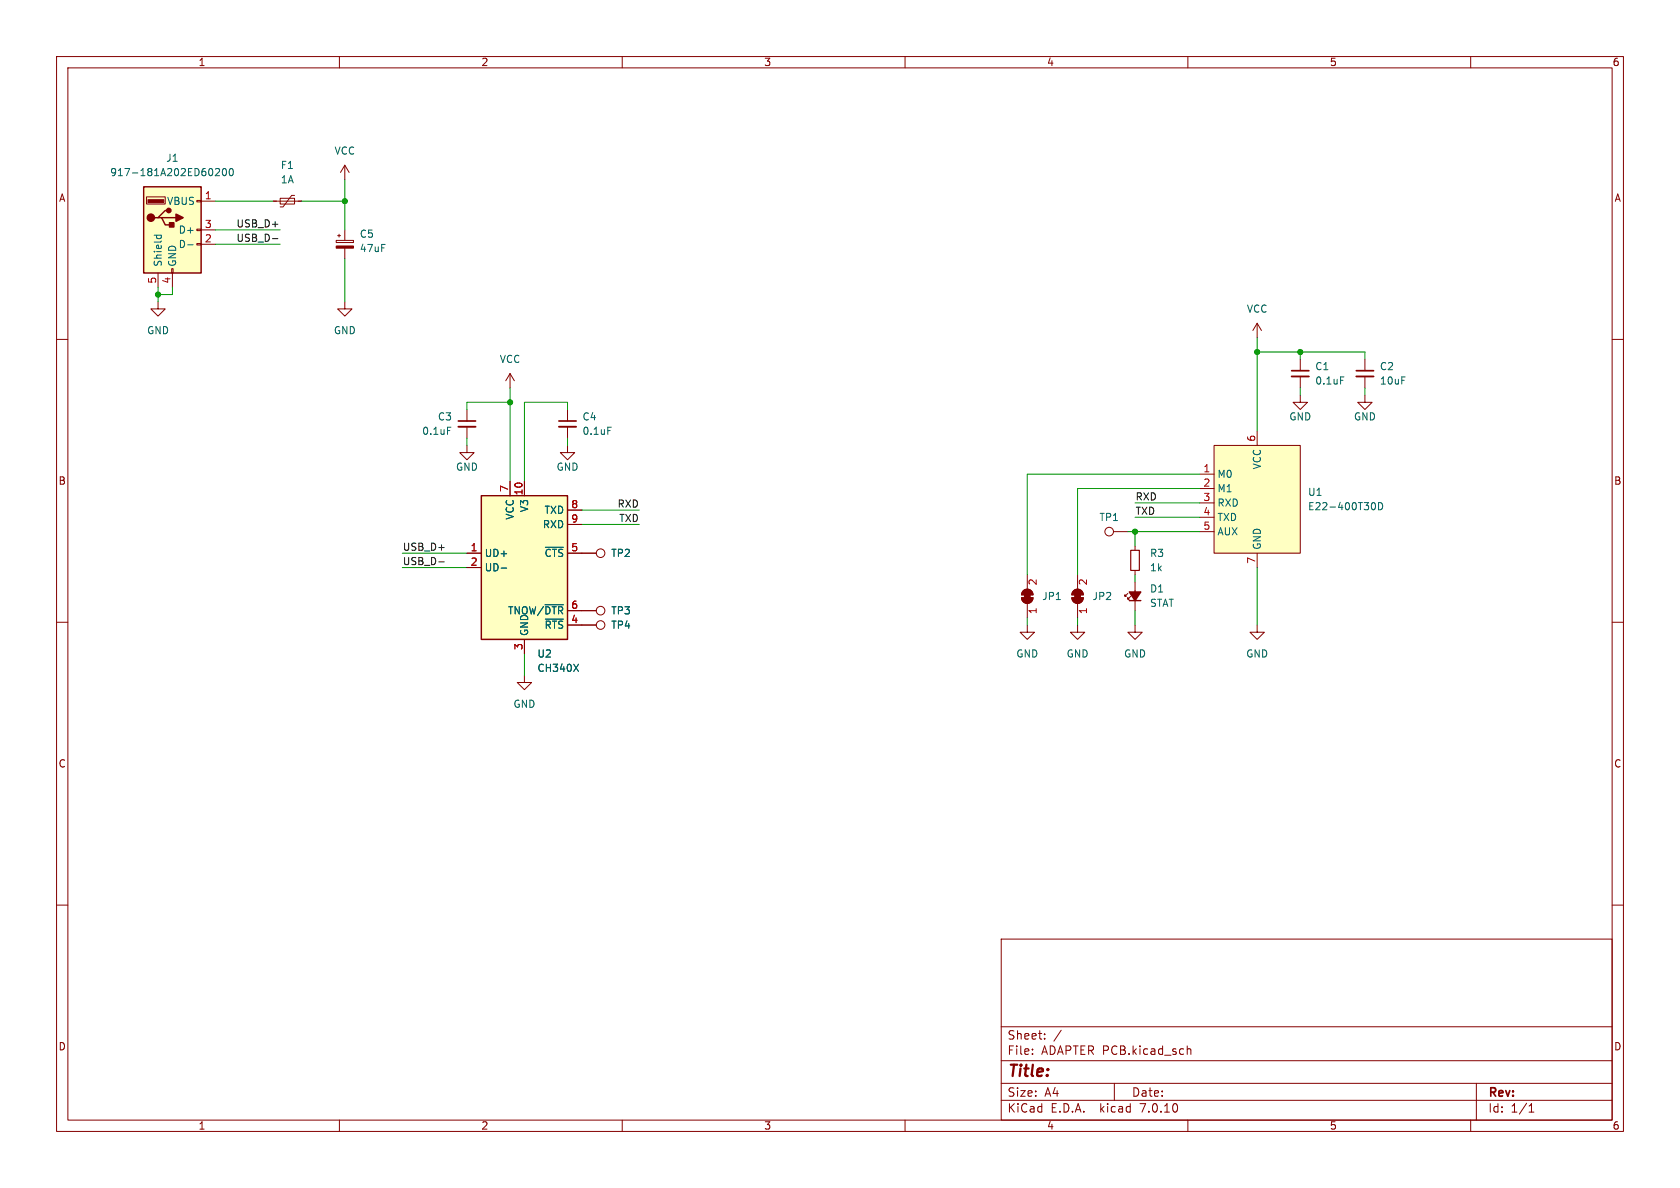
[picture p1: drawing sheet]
<svg xmlns="http://www.w3.org/2000/svg" width="297mm" height="210mm" viewBox="0 0 297 210" stroke-linecap="round" stroke-linejoin="round" font-family="sans-serif">
<g fill="none" stroke="#840000" stroke-width=".18">
<path d="M10 10h277v190h-277zM12 12h273v186h-273zM60 10v2M110 10v2M160 10v2M210 10v2M260 10v2M25.9 34.8h3.3v1.3h-3.3zM34.8 35.4h.8v.3h-.8zM35.6 35.6h2.5M48.3 35.6h5M49.5 35.1h2.6v1h-2.6z"/>
<path d="M52.1 34.5h-.5l-1.6 2.1h-.5M61 29.2l-.8 1.3M61 29.2v2.6M61 29.2l.7 1.3M10 60h2M27.9 53.3v1.3h1.3l-1.3 1.3-1.2-1.3h1.2M27.9 48.3v2.5M30.4 47.5h.2v.8h-.2zM30.5 48.3v2.5M34.8 43.1h.8v.2h-.8zM34.8 40.5h.8v.3h-.8zM35.6 43.2h2.5"/>
<path d="M35.6 40.6h2.5M59.4 42.5h3.1v.4h-3.1zM59.7 41.7h.5M59.9 41.4v.5M61 53.3v1.3h1.2l-1.2 1.3-1.3-1.3h1.3M61 40.6v1.9M61 43.9v1.8M222.2 57.2l-.7 1.2M222.2 57.2v2.5M222.2 57.2l.8 1.2M285 60h2M82.5 78.7v1.3h-1.2l1.2 1.3 1.3-1.3h-1.3"/>
<path d="M82.5 72.4v2M82.5 75.4v2.1M90.2 66v2.6M90.2 66l.7 1.3M90.2 66l-.8 1.3M100.3 78.7v1.3h1.3l-1.3 1.3-1.2-1.3h1.2M100.3 72.4v2M100.3 75.4v2.1M214.6 78.7h15.3v19.1h-15.3zM222.2 76.2v2.5M229.9 69.9v1.2h1.2l-1.2 1.3-1.3-1.3h1.3M229.9 63.5v2"/>
<path d="M229.9 66.5v2.1M241.3 69.9v1.2h1.3l-1.3 1.3-1.3-1.3h1.3M241.3 63.5v2M241.3 66.5v2.1M82.5 97.8h2.6M90.2 85.1v2.5M92.7 85.1v2.5M100.3 97.8h5.1M100.3 90.2h2.6M100.3 92.7h2.6M196.8 94h2.6M200.7 96.5v.8"/>
<path d="M212.1 94h2.5M212.1 83.8h2.5M212.1 86.4h2.5M212.1 88.9h2.5M212.1 91.4h2.5M222.2 97.8v2.5M10 110h2M82.5 100.3h2.6M92.7 119.4v1.3h1.3l-1.3 1.2-1.3-1.2h1.3M92.7 113v2.6M100.3 110.5h5.1M100.3 108h5.1"/>
<path d="M180.6 105.7h2a1.02 1.02 0 0 1-1 1 1.02 1.02 0 0 1-1-1zM180.9 104.4a1.02 1.02 0 0 1 1.1-.2 1.02 1.02 0 0 1 .6 1h-2zM181.6 110.5v1.3h1.3l-1.3 1.2-1.3-1.2h1.3M181.6 101.6v2.5M181.6 106.7v2.5M189.5 105.7h2a1.02 1.02 0 0 1-1 1 1.02 1.02 0 0 1-1-1zM189.8 104.4a1.02 1.02 0 0 1 1.1-.2 1.02 1.02 0 0 1 .6 1h-2zM190.5 110.5v1.3h1.3l-1.3 1.2-1.3-1.2h1.3M190.5 101.6v2.5M190.5 106.7v2.5M199.4 104.9l-.5 .5v-.2v.2h.2M199.9 105.4l-.5 .5v-.2v.2h.2"/>
<path d="M200.7 110.5v1.3h1.2l-1.2 1.2-1.3-1.2h1.3M200.7 100.8v.8M200.7 102.9v5.1M222.2 110.5v1.3h1.3l-1.3 1.2-1.2-1.2h1.2M285 110h2M10 160h2M285 160h2M177 166h108v32h-108zM60 198v2M110 198v2M160 198v2M177 194.5h108"/>
<path d="M177 191.5h108M177 187.5h108M177 181.5h108M182.5 186.3v.1M182.5 185.5v.1M184.7 183.6v.1M184.7 182.8v.1M187.6 182.1l-1.3 2M197 191.5v3M209.9 184.9v1.5M209.9 185.5l.2-.1 .4 .1v.9M210 198v2"/>
<path d="M260 198v2M261 191.5v6.5M270.3 196.6h.9M270.3 195.5l.4-.4v1.5"/>
<circle cx="106.2" cy="97.8" r=".76"/>
<circle cx="196.1" cy="94" r=".76"/>
<circle cx="106.2" cy="107.9" r=".76"/>
<circle cx="106.2" cy="110.5" r=".76"/>
</g>
<path d="M25.4 33h10.2v15.3h-10.2zM27.9 38.5h.7l.6 1.3h1.3M28.6 38.5h2.5M29.8 37.2h-.6l-1.3 1.3h-.6M85.1 87.6h15.2v25.4h-15.2zM199.6 106.2h2.1" fill="none" stroke="#840000" stroke-width=".25"/>
<g fill="#840000" stroke="#840000" stroke-width=".25">
<path d="M199.6 104.6h2.1l-1 1.6z"/>
<path d="M31.1 37.8l1.3 .7-1.3 .6z"/>
<path d="M30 39.4h.7v.7h-.7z"/>
<circle cx="26.7" cy="38.5" r=".63"/>
<circle cx="29.8" cy="37.2" r=".38"/>
</g>
<g fill="#ffffc2" stroke="#ffffc2" stroke-width=".18">
<path d="M85.1 87.6h15.2v25.4h-15.2z"/>
<path d="M25.4 33h10.2v15.3h-10.2z"/>
<path d="M214.6 78.7h15.3v19.1h-15.3z"/>
</g>
<g fill="none" stroke="#006464" stroke-width=".18">
<path d="M38.1 29.9l.5-.1 .2 .4-.8 .9h.8M39.4 29.9l.2-.1a.68 .68 0 0 1 .5 .6 .68 .68 0 0 1-.5 .7l-.2-.2-.1-.3zM40.6 29.9l.2-.1a.68 .68 0 0 1 .5 .6 .68 .68 0 0 1-.5 .7l-.2-.2-.1-.3zM27.2 41.6h1.3M27.7 41.6v.3M28.5 41.6v.3M33.2 43.3h.9M79.1 75.5h.6M107.5 75.5h.6M237 66.6h.6M96.4 96.7h3.2M242.6 88.9l.1-.1a.68 .68 0 0 1 .5 .7 .68 .68 0 0 1-.5 .6h-.1"/>
<path d="M243.7 88.8a.64 .64 0 0 1 .7 .7 .64 .64 0 0 1-.7 .6zM88.6 100.4h1M96.3 106.9h3.3M96.4 109.4h3.2M101.4 117.4l.9 1.3M102.3 117.4l-.9 1.3"/>
</g>
<path d="M81 75.4h3.1M98.8 75.4h3.1M228.3 66.5h3.1M239.8 66.5h3" fill="none" stroke="#840000" stroke-width=".33"/>
<path d="M81 74.4h3.1M98.8 74.4h3.1M228.3 65.5h3.1M239.8 65.5h3" fill="none" stroke="#840000" stroke-width=".3"/>
<path d="M199.9 97.3h1.5v3.5h-1.5z" fill="none" stroke="#840000" stroke-width=".2"/>
<g fill="#840000" stroke="#840000" stroke-width=".18">
<path d="M181.1 104.9h1v1h-1z"/>
<path d="M180.6 105.7h2a1.02 1.02 0 0 1-1 1 1.02 1.02 0 0 1-1-1z"/>
<path d="M180.9 104.4a1.02 1.02 0 0 1 1.1-.2 1.02 1.02 0 0 1 .6 1h-2z"/>
<path d="M26.2 35.3h2.8v.5h-2.8z"/>
<path d="M190 104.9h1v1h-1z"/>
<path d="M189.5 105.7h2a1.02 1.02 0 0 1-1 1 1.02 1.02 0 0 1-1-1z"/>
<path d="M189.8 104.4a1.02 1.02 0 0 1 1.1-.2 1.02 1.02 0 0 1 .6 1h-2z"/>
<path d="M59.4 43.5h3.1v.4h-3.1z"/>
</g>
<path d="M48.2 42.2h.9M77.6 99.3h.9" fill="none" stroke="#0f0f0f" stroke-width=".18"/>
<g fill="none" stroke="#009600" stroke-width=".18">
<path d="M38.1 35.6h10.2M53.3 35.6h7.7M61 31.8v8.8M27.9 50.8v2.5M30.5 50.8v1.3h-2.6M38.1 40.6h11.4M38.1 43.2h11.4M61 45.7v7.6M222.2 59.7v16.5M82.5 77.5v1.2M90.2 68.6v16.5M90.2 71.1h-7.7v1.3"/>
<path d="M100.3 72.4v-1.3h-7.6v14M100.3 77.5v1.2M222.2 62.2h19.1v1.3M229.9 62.2v1.3M229.9 68.6v1.3M241.3 68.6v1.3M71.1 97.8h11.4M102.9 90.2h10.1M102.9 92.7h10.1M199.4 94h12.7M200.7 94v2.5M200.7 88.9h11.4"/>
<path d="M200.7 91.4h11.4M212.1 83.8h-30.5v17.8M212.1 86.4h-21.6v15.2M71.1 100.3h11.4M92.7 115.6v3.8M181.6 109.2v1.3M190.5 109.2v1.3M200.7 101.6v1.3M200.7 108v2.5M222.2 100.3v10.2"/>
</g>
<g fill="#009600" stroke="#009600" stroke-width=".18">
<circle cx="229.9" cy="62.2" r=".46"/>
<circle cx="222.2" cy="62.2" r=".46"/>
<circle cx="200.7" cy="94" r=".46"/>
<circle cx="90.2" cy="71.1" r=".46"/>
<circle cx="27.9" cy="52.1" r=".46"/>
<circle cx="61" cy="35.6" r=".46"/>
</g>
<text font-size="2.8" fill="#840000" x="178" y="190.9">Title:</text>
<g font-size="2.1" fill="#840000">
<text x="178" y="184">Sheet:</text>
<text x="178" y="186.7">File:</text>
<text x="184.1" y="186.7">ADAPTER PCB.kicad_sch</text>
<text x="178" y="196.9">KiCad</text>
<text x="178" y="194.1">Size:</text>
<text x="184.7" y="194.1">A4</text>
<text x="185.7" y="196.9">E.D.A.</text>
<text x="194.6" y="196.9">kicad</text>
<text x="200" y="194.1">Date:</text>
<text x="201.8" y="196.9">7.0.10</text>
<text x="263" y="194.3">Rev:</text>
<text x="263" y="196.9">Id:</text>
<text x="267.1" y="196.9">1/1</text>
</g>
<g font-size="1.8" fill="#840000">
<text x="35" y="11.9">1</text>
<text x="85" y="11.9">2</text>
<text x="135" y="11.9">3</text>
<text x="185" y="11.9">4</text>
<text x="235" y="11.9">5</text>
<text x="285" y="11.9">6</text>
<text x="10.3" y="35.9">A</text>
<text x="285.3" y="35.9">A</text>
<text x="10.3" y="85.9">B</text>
<text x="285.3" y="85.9">B</text>
<text x="10.3" y="135.9">C</text>
<text x="285.3" y="135.9">C</text>
<text x="10.3" y="185.9">D</text>
<text x="285.3" y="185.9">D</text>
<text x="35" y="199.9">1</text>
<text x="85" y="199.9">2</text>
<text x="135" y="199.9">3</text>
<text x="185" y="199.9">4</text>
<text x="235" y="199.9">5</text>
<text x="285" y="199.9">6</text>
</g>
<g font-size="1.8" fill="#006464">
<text x="29.3" y="28.8">J1</text>
<text x="59" y="27.5">VCC</text>
<text x="19.4" y="31.3">917-181A202ED60200</text>
<text x="49.5" y="30.1">F1</text>
<text x="49.5" y="32.6">1A</text>
<text x="29.4" y="36.4">VBUS</text>
<text x="31.5" y="41.5">D+</text>
<text x="28.8" y="47.2" transform="rotate(-90 28.8 47.2)">Shield</text>
<text x="31.3" y="47.2" transform="rotate(-90 31.3 47.2)">GND</text>
<text x="31.5" y="44">D-</text>
<text x="63.5" y="42.2">C5</text>
<text x="63.5" y="44.8">47uF</text>
<text x="25.9" y="59.3">GND</text>
<text x="58.9" y="59.3">GND</text>
<text x="220.3" y="55.5">VCC</text>
<text x="88.3" y="64.4">VCC</text>
<text x="232.4" y="65.6">C1</text>
<text x="243.8" y="65.6">C2</text>
<text x="232.4" y="68.2">0.1uF</text>
<text x="243.8" y="68.2">10uF</text>
<text x="74.5" y="77.1">0.1uF</text>
<text x="77.3" y="74.5">C3</text>
<text x="102.9" y="74.5">C4</text>
<text x="102.9" y="77.1">0.1uF</text>
<text x="227.8" y="74.5">GND</text>
<text x="239.3" y="74.5">GND</text>
<text x="80.5" y="83.4">GND</text>
<text x="98.3" y="83.4">GND</text>
<text x="223.1" y="83.1" transform="rotate(-90 223.1 83.1)">VCC</text>
<text x="215.1" y="84.7">M0</text>
<text x="215.1" y="87.2">M1</text>
<text x="215.1" y="89.8">RXD</text>
<text x="231.1" y="87.9">U1</text>
<text x="91" y="92" transform="rotate(-90 91 92)">VCC</text>
<text x="93.6" y="90.6" transform="rotate(-90 93.6 90.6)">V3</text>
<text x="95.9" y="93.6">RXD</text>
<text x="96.2" y="91">TXD</text>
<text x="194.3" y="92.3">TP1</text>
<text x="215.1" y="92.3">TXD</text>
<text x="215.1" y="94.8">AUX</text>
<text x="231.1" y="90.4">E22-400T30D</text>
<text x="85.6" y="98.7">UD+</text>
<text x="85.6" y="101.2">UD-</text>
<text x="96.2" y="98.7">~{CTS}</text>
<text x="108" y="98.7">TP2</text>
<text x="203.2" y="98.7">R3</text>
<text x="203.2" y="101.2">1k</text>
<text x="223.1" y="97.3" transform="rotate(-90 223.1 97.3)">GND</text>
<text x="184.2" y="106.3">JP1</text>
<text x="193" y="106.3">JP2</text>
<text x="203.2" y="104.9">D1</text>
<text x="203.2" y="107.5">STAT</text>
<text x="89.7" y="108.8">TNOW/~{DTR}</text>
<text x="93.6" y="112.5" transform="rotate(-90 93.6 112.5)">GND</text>
<text x="96.2" y="111.4">~{RTS}</text>
<text x="108" y="108.8">TP3</text>
<text x="108" y="111.4">TP4</text>
<text x="94.9" y="116.4">U2</text>
<text x="94.9" y="119">CH340X</text>
<text x="179.6" y="116.4">GND</text>
<text x="188.5" y="116.4">GND</text>
<text x="198.6" y="116.4">GND</text>
<text x="220.2" y="116.4">GND</text>
<text x="90.7" y="125.3">GND</text>
</g>
<g font-size="1.8" fill="#a90000">
<text x="36.1" y="35.3">1</text>
<text x="36.1" y="40.4">3</text>
<text x="36.1" y="42.9">2</text>
<text x="27.7" y="50.2" transform="rotate(-90 27.7 50.2)">5</text>
<text x="30.2" y="50.2" transform="rotate(-90 30.2 50.2)">4</text>
<text x="212.7" y="83.6">1</text>
<text x="222" y="78.2" transform="rotate(-90 222 78.2)">6</text>
<text x="89.9" y="87.1" transform="rotate(-90 89.9 87.1)">7</text>
<text x="92.5" y="87.7" transform="rotate(-90 92.5 87.7)">10</text>
<text x="100.9" y="89.9">8</text>
<text x="212.7" y="86.1">2</text>
<text x="212.7" y="88.6">3</text>
<text x="100.9" y="92.5">9</text>
<text x="212.7" y="91.2">4</text>
<text x="212.7" y="93.7">5</text>
<text x="83.1" y="97.5">1</text>
<text x="83.1" y="100.1">2</text>
<text x="100.9" y="97.5">5</text>
<text x="222" y="99.8" transform="rotate(-90 222 99.8)">7</text>
<text x="100.9" y="107.7">6</text>
<text x="183.6" y="103.6" transform="rotate(-90 183.6 103.6)">2</text>
<text x="192.5" y="103.6" transform="rotate(-90 192.5 103.6)">2</text>
<text x="100.9" y="110.2">4</text>
<text x="183.6" y="108.7" transform="rotate(-90 183.6 108.7)">1</text>
<text x="192.5" y="108.7" transform="rotate(-90 192.5 108.7)">1</text>
<text x="92.5" y="115" transform="rotate(-90 92.5 115)">3</text>
</g>
<g font-size="1.8" fill="#0f0f0f">
<text x="41.7" y="40.3">USB_D+</text>
<text x="41.7" y="42.8">USB_D-</text>
<text x="109.1" y="89.8">RXD</text>
<text x="200.7" y="88.6">RXD</text>
<text x="109.4" y="92.4">TXD</text>
<text x="200.7" y="91.1">TXD</text>
<text x="71.1" y="100">USB_D-</text>
<text x="71.1" y="97.4">USB_D+</text>
</g>
</svg>
